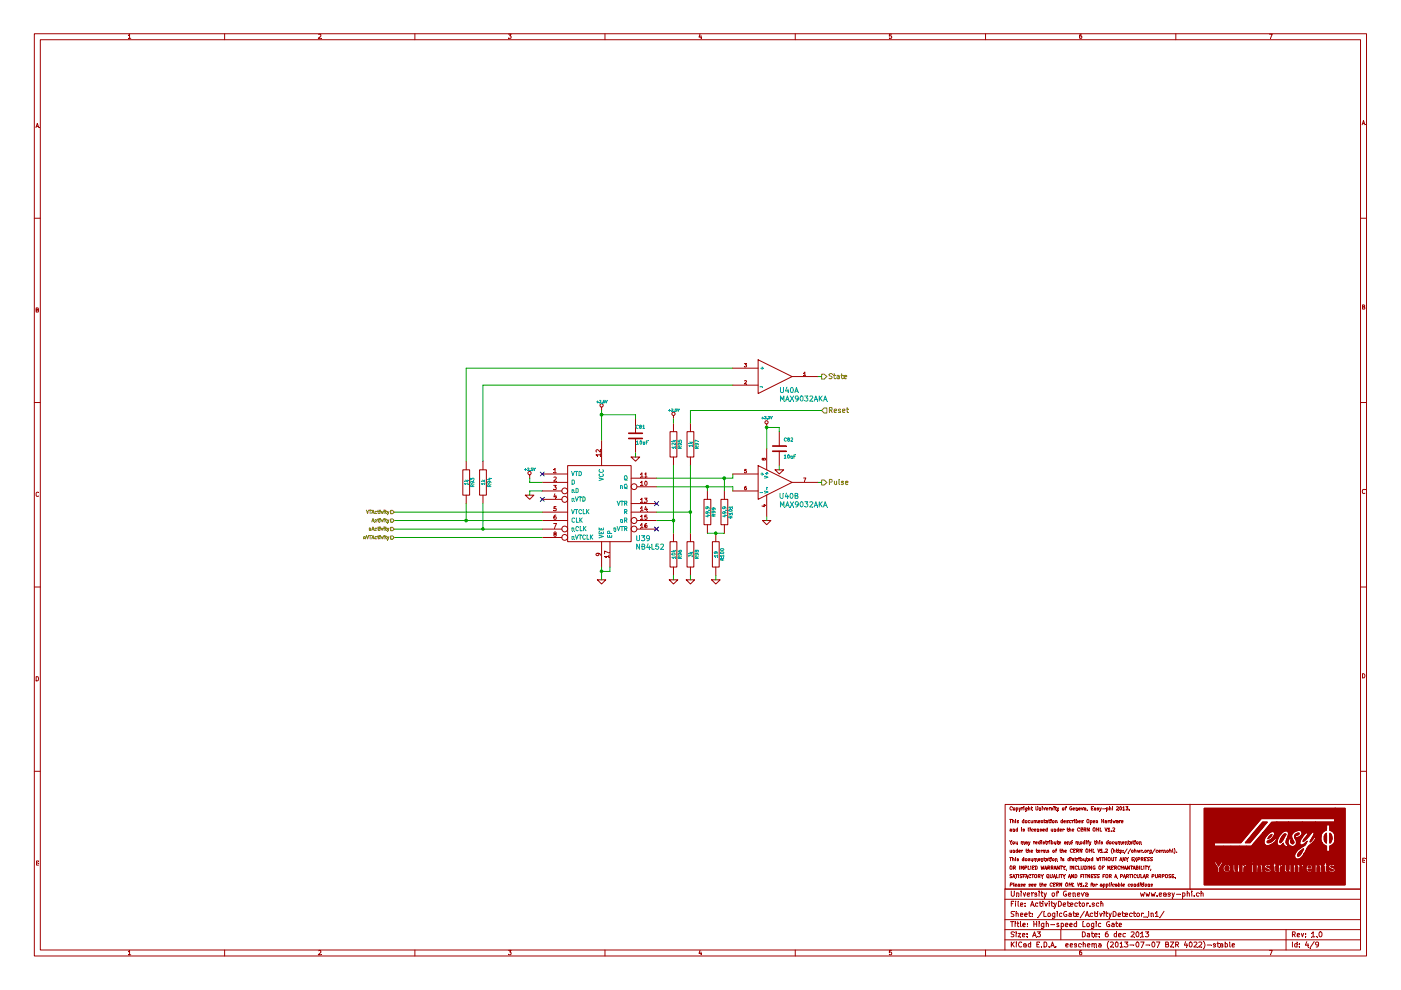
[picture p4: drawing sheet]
EESchema Schematic File Version 2
LIBS:power
LIBS:device
LIBS:transistors
LIBS:conn
LIBS:linear
LIBS:regul
LIBS:74xx
LIBS:cmos4000
LIBS:adc-dac
LIBS:memory
LIBS:xilinx
LIBS:special
LIBS:microcontrollers
LIBS:dsp
LIBS:microchip
LIBS:analog_switches
LIBS:motorola
LIBS:texas
LIBS:intel
LIBS:audio
LIBS:interface
LIBS:digital-audio
LIBS:philips
LIBS:display
LIBS:cypress
LIBS:siliconi
LIBS:opto
LIBS:atmel
LIBS:contrib
LIBS:valves
LIBS:kicad_homemade_lib
LIBS:top_level_easyphi-cache
EELAYER 27 0
EELAYER END
$Descr A3 16535 11693
encoding utf-8
Sheet 9 9
Title "High-speed Logic Gate"
Date "6 dec 2013"
Rev "1.0"
Comp "University of Geneva             www.easy-phi.ch"
Comment1 ""
Comment2 ""
Comment3 ""
Comment4 ""
$EndDescr
$Comp
L NB4L52 U41
U 1 1
P 7050 5950
AR Path="/528E2652/52948C46/528E5009" Ref="U41"  Part="1" 
AR Path="/528E2652/528E4F31/528E5009" Ref="U39"  Part="1" 
AR Path="/528E2652/5294CA85/528E5009" Ref="U43"  Part="1" 
AR Path="/528E2652/5294CFCD/528E5009" Ref="U45"  Part="1" 
AR Path="/528E2652/5294D053/528E5009" Ref="U47"  Part="1" 
AR Path="/528E2652/52951F88/528E5009" Ref="U49"  Part="1" 
F 0 "U49" H 7500 5500 60  0000 L BNN
F 1 "NB4L52" H 7500 5400 60  0000 L BNN
F 2 "~" H 6150 6350 60  0000 C CNN
F 3 "~" H 6150 6350 60  0000 C CNN
	1    7050 5950
	1    0    0    -1  
$EndComp
$Comp
L GND #PWR0199
U 1 1
P 7100 6850
AR Path="/528E2652/52948C46/528E500F" Ref="#PWR0199"  Part="1" 
AR Path="/528E2652/528E4F31/528E500F" Ref="#PWR0187"  Part="1" 
AR Path="/528E2652/5294CA85/528E500F" Ref="#PWR0211"  Part="1" 
AR Path="/528E2652/5294CFCD/528E500F" Ref="#PWR0223"  Part="1" 
AR Path="/528E2652/5294D053/528E500F" Ref="#PWR0235"  Part="1" 
AR Path="/528E2652/52951F88/528E500F" Ref="#PWR0247"  Part="1" 
F 0 "#PWR0247" H 7100 6850 30  0001 C CNN
F 1 "GND" H 7100 6780 30  0001 C CNN
F 2 "" H 7100 6850 60  0000 C CNN
F 3 "" H 7100 6850 60  0000 C CNN
	1    7100 6850
	1    0    0    -1  
$EndComp
$Comp
L C C83
U 1 1
P 7500 5150
AR Path="/528E2652/52948C46/528E5015" Ref="C83"  Part="1" 
AR Path="/528E2652/528E4F31/528E5015" Ref="C81"  Part="1" 
AR Path="/528E2652/5294CA85/528E5015" Ref="C85"  Part="1" 
AR Path="/528E2652/5294CFCD/528E5015" Ref="C87"  Part="1" 
AR Path="/528E2652/5294D053/528E5015" Ref="C89"  Part="1" 
AR Path="/528E2652/52951F88/528E5015" Ref="C91"  Part="1" 
F 0 "C91" H 7500 5250 40  0000 L CNN
F 1 "10nF" H 7506 5065 40  0000 L CNN
F 2 "~" H 7538 5000 30  0000 C CNN
F 3 "~" H 7500 5150 60  0000 C CNN
	1    7500 5150
	1    0    0    -1  
$EndComp
$Comp
L +2.5V #PWR0200
U 1 1
P 7100 4850
AR Path="/528E2652/52948C46/528E501B" Ref="#PWR0200"  Part="1" 
AR Path="/528E2652/528E4F31/528E501B" Ref="#PWR0188"  Part="1" 
AR Path="/528E2652/5294CA85/528E501B" Ref="#PWR0212"  Part="1" 
AR Path="/528E2652/5294CFCD/528E501B" Ref="#PWR0224"  Part="1" 
AR Path="/528E2652/5294D053/528E501B" Ref="#PWR0236"  Part="1" 
AR Path="/528E2652/52951F88/528E501B" Ref="#PWR0248"  Part="1" 
F 0 "#PWR0248" H 7100 4800 20  0001 C CNN
F 1 "+2.5V" H 7100 4950 30  0000 C CNN
F 2 "" H 7100 4850 60  0000 C CNN
F 3 "" H 7100 4850 60  0000 C CNN
	1    7100 4850
	1    0    0    -1  
$EndComp
$Comp
L GND #PWR0201
U 1 1
P 7500 5400
AR Path="/528E2652/52948C46/528E5021" Ref="#PWR0201"  Part="1" 
AR Path="/528E2652/528E4F31/528E5021" Ref="#PWR0189"  Part="1" 
AR Path="/528E2652/5294CA85/528E5021" Ref="#PWR0213"  Part="1" 
AR Path="/528E2652/5294CFCD/528E5021" Ref="#PWR0225"  Part="1" 
AR Path="/528E2652/5294D053/528E5021" Ref="#PWR0237"  Part="1" 
AR Path="/528E2652/52951F88/528E5021" Ref="#PWR0249"  Part="1" 
F 0 "#PWR0249" H 7500 5400 30  0001 C CNN
F 1 "GND" H 7500 5330 30  0001 C CNN
F 2 "" H 7500 5400 60  0000 C CNN
F 3 "" H 7500 5400 60  0000 C CNN
	1    7500 5400
	1    0    0    -1  
$EndComp
NoConn ~ 6400 5900
NoConn ~ 6400 5600
$Comp
L +2.5V #PWR0202
U 1 1
P 6250 5650
AR Path="/528E2652/52948C46/528E503B" Ref="#PWR0202"  Part="1" 
AR Path="/528E2652/528E4F31/528E503B" Ref="#PWR0190"  Part="1" 
AR Path="/528E2652/5294CA85/528E503B" Ref="#PWR0214"  Part="1" 
AR Path="/528E2652/5294CFCD/528E503B" Ref="#PWR0226"  Part="1" 
AR Path="/528E2652/5294D053/528E503B" Ref="#PWR0238"  Part="1" 
AR Path="/528E2652/52951F88/528E503B" Ref="#PWR0250"  Part="1" 
F 0 "#PWR0250" H 6250 5600 20  0001 C CNN
F 1 "+2.5V" H 6250 5750 30  0000 C CNN
F 2 "" H 6250 5650 60  0000 C CNN
F 3 "" H 6250 5650 60  0000 C CNN
	1    6250 5650
	1    0    0    -1  
$EndComp
$Comp
L GND #PWR0203
U 1 1
P 6250 5850
AR Path="/528E2652/52948C46/528E5041" Ref="#PWR0203"  Part="1" 
AR Path="/528E2652/528E4F31/528E5041" Ref="#PWR0191"  Part="1" 
AR Path="/528E2652/5294CA85/528E5041" Ref="#PWR0215"  Part="1" 
AR Path="/528E2652/5294CFCD/528E5041" Ref="#PWR0227"  Part="1" 
AR Path="/528E2652/5294D053/528E5041" Ref="#PWR0239"  Part="1" 
AR Path="/528E2652/52951F88/528E5041" Ref="#PWR0251"  Part="1" 
F 0 "#PWR0251" H 6250 5850 30  0001 C CNN
F 1 "GND" H 6250 5780 30  0001 C CNN
F 2 "" H 6250 5850 60  0000 C CNN
F 3 "" H 6250 5850 60  0000 C CNN
	1    6250 5850
	1    0    0    -1  
$EndComp
$Comp
L R R108
U 1 1
P 8350 6050
AR Path="/528E2652/52948C46/528E5048" Ref="R108"  Part="1" 
AR Path="/528E2652/528E4F31/528E5048" Ref="R99"  Part="1" 
AR Path="/528E2652/5294CA85/528E5048" Ref="R117"  Part="1" 
AR Path="/528E2652/5294CFCD/528E5048" Ref="R126"  Part="1" 
AR Path="/528E2652/5294D053/528E5048" Ref="R135"  Part="1" 
AR Path="/528E2652/52951F88/528E5048" Ref="R144"  Part="1" 
F 0 "R144" V 8430 6050 40  0000 C CNN
F 1 "49.9" V 8357 6051 40  0000 C CNN
F 2 "~" V 8280 6050 30  0000 C CNN
F 3 "~" H 8350 6050 30  0000 C CNN
	1    8350 6050
	1    0    0    -1  
$EndComp
$Comp
L R R110
U 1 1
P 8550 6050
AR Path="/528E2652/52948C46/528E504E" Ref="R110"  Part="1" 
AR Path="/528E2652/528E4F31/528E504E" Ref="R101"  Part="1" 
AR Path="/528E2652/5294CA85/528E504E" Ref="R119"  Part="1" 
AR Path="/528E2652/5294CFCD/528E504E" Ref="R128"  Part="1" 
AR Path="/528E2652/5294D053/528E504E" Ref="R137"  Part="1" 
AR Path="/528E2652/52951F88/528E504E" Ref="R146"  Part="1" 
F 0 "R146" V 8630 6050 40  0000 C CNN
F 1 "49.9" V 8557 6051 40  0000 C CNN
F 2 "~" V 8480 6050 30  0000 C CNN
F 3 "~" H 8550 6050 30  0000 C CNN
	1    8550 6050
	1    0    0    -1  
$EndComp
$Comp
L R R109
U 1 1
P 8450 6550
AR Path="/528E2652/52948C46/528E5054" Ref="R109"  Part="1" 
AR Path="/528E2652/528E4F31/528E5054" Ref="R100"  Part="1" 
AR Path="/528E2652/5294CA85/528E5054" Ref="R118"  Part="1" 
AR Path="/528E2652/5294CFCD/528E5054" Ref="R127"  Part="1" 
AR Path="/528E2652/5294D053/528E5054" Ref="R136"  Part="1" 
AR Path="/528E2652/52951F88/528E5054" Ref="R145"  Part="1" 
F 0 "R145" V 8530 6550 40  0000 C CNN
F 1 "19" V 8457 6551 40  0000 C CNN
F 2 "~" V 8380 6550 30  0000 C CNN
F 3 "~" H 8450 6550 30  0000 C CNN
	1    8450 6550
	1    0    0    -1  
$EndComp
$Comp
L GND #PWR0204
U 1 1
P 8450 6850
AR Path="/528E2652/52948C46/528E505A" Ref="#PWR0204"  Part="1" 
AR Path="/528E2652/528E4F31/528E505A" Ref="#PWR0192"  Part="1" 
AR Path="/528E2652/5294CA85/528E505A" Ref="#PWR0216"  Part="1" 
AR Path="/528E2652/5294CFCD/528E505A" Ref="#PWR0228"  Part="1" 
AR Path="/528E2652/5294D053/528E505A" Ref="#PWR0240"  Part="1" 
AR Path="/528E2652/52951F88/528E505A" Ref="#PWR0252"  Part="1" 
F 0 "#PWR0252" H 8450 6850 30  0001 C CNN
F 1 "GND" H 8450 6780 30  0001 C CNN
F 2 "" H 8450 6850 60  0000 C CNN
F 3 "" H 8450 6850 60  0000 C CNN
	1    8450 6850
	1    0    0    -1  
$EndComp
NoConn ~ 7750 5950
NoConn ~ 7750 6250
$Comp
L R R107
U 1 1
P 8150 6550
AR Path="/528E2652/52948C46/528E5062" Ref="R107"  Part="1" 
AR Path="/528E2652/528E4F31/528E5062" Ref="R98"  Part="1" 
AR Path="/528E2652/5294CA85/528E5062" Ref="R116"  Part="1" 
AR Path="/528E2652/5294CFCD/528E5062" Ref="R125"  Part="1" 
AR Path="/528E2652/5294D053/528E5062" Ref="R134"  Part="1" 
AR Path="/528E2652/52951F88/528E5062" Ref="R143"  Part="1" 
F 0 "R143" V 8230 6550 40  0000 C CNN
F 1 "3k" V 8157 6551 40  0000 C CNN
F 2 "~" V 8080 6550 30  0000 C CNN
F 3 "~" H 8150 6550 30  0000 C CNN
	1    8150 6550
	1    0    0    -1  
$EndComp
$Comp
L R R105
U 1 1
P 7950 6550
AR Path="/528E2652/52948C46/528E5068" Ref="R105"  Part="1" 
AR Path="/528E2652/528E4F31/528E5068" Ref="R96"  Part="1" 
AR Path="/528E2652/5294CA85/528E5068" Ref="R114"  Part="1" 
AR Path="/528E2652/5294CFCD/528E5068" Ref="R123"  Part="1" 
AR Path="/528E2652/5294D053/528E5068" Ref="R132"  Part="1" 
AR Path="/528E2652/52951F88/528E5068" Ref="R141"  Part="1" 
F 0 "R141" V 8030 6550 40  0000 C CNN
F 1 "10k" V 7957 6551 40  0000 C CNN
F 2 "~" V 7880 6550 30  0000 C CNN
F 3 "~" H 7950 6550 30  0000 C CNN
	1    7950 6550
	1    0    0    -1  
$EndComp
$Comp
L R R104
U 1 1
P 7950 5250
AR Path="/528E2652/52948C46/528E506E" Ref="R104"  Part="1" 
AR Path="/528E2652/528E4F31/528E506E" Ref="R95"  Part="1" 
AR Path="/528E2652/5294CA85/528E506E" Ref="R113"  Part="1" 
AR Path="/528E2652/5294CFCD/528E506E" Ref="R122"  Part="1" 
AR Path="/528E2652/5294D053/528E506E" Ref="R131"  Part="1" 
AR Path="/528E2652/52951F88/528E506E" Ref="R140"  Part="1" 
F 0 "R140" V 8030 5250 40  0000 C CNN
F 1 "12k" V 7957 5251 40  0000 C CNN
F 2 "~" V 7880 5250 30  0000 C CNN
F 3 "~" H 7950 5250 30  0000 C CNN
	1    7950 5250
	1    0    0    -1  
$EndComp
$Comp
L R R106
U 1 1
P 8150 5250
AR Path="/528E2652/52948C46/528E5074" Ref="R106"  Part="1" 
AR Path="/528E2652/528E4F31/528E5074" Ref="R97"  Part="1" 
AR Path="/528E2652/5294CA85/528E5074" Ref="R115"  Part="1" 
AR Path="/528E2652/5294CFCD/528E5074" Ref="R124"  Part="1" 
AR Path="/528E2652/5294D053/528E5074" Ref="R133"  Part="1" 
AR Path="/528E2652/52951F88/528E5074" Ref="R142"  Part="1" 
F 0 "R142" V 8230 5250 40  0000 C CNN
F 1 "1k" V 8157 5251 40  0000 C CNN
F 2 "~" V 8080 5250 30  0000 C CNN
F 3 "~" H 8150 5250 30  0000 C CNN
	1    8150 5250
	1    0    0    -1  
$EndComp
$Comp
L GND #PWR0205
U 1 1
P 8150 6850
AR Path="/528E2652/52948C46/528E507A" Ref="#PWR0205"  Part="1" 
AR Path="/528E2652/528E4F31/528E507A" Ref="#PWR0193"  Part="1" 
AR Path="/528E2652/5294CA85/528E507A" Ref="#PWR0217"  Part="1" 
AR Path="/528E2652/5294CFCD/528E507A" Ref="#PWR0229"  Part="1" 
AR Path="/528E2652/5294D053/528E507A" Ref="#PWR0241"  Part="1" 
AR Path="/528E2652/52951F88/528E507A" Ref="#PWR0253"  Part="1" 
F 0 "#PWR0253" H 8150 6850 30  0001 C CNN
F 1 "GND" H 8150 6780 30  0001 C CNN
F 2 "" H 8150 6850 60  0000 C CNN
F 3 "" H 8150 6850 60  0000 C CNN
	1    8150 6850
	1    0    0    -1  
$EndComp
$Comp
L GND #PWR0206
U 1 1
P 7950 6850
AR Path="/528E2652/52948C46/528E5080" Ref="#PWR0206"  Part="1" 
AR Path="/528E2652/528E4F31/528E5080" Ref="#PWR0194"  Part="1" 
AR Path="/528E2652/5294CA85/528E5080" Ref="#PWR0218"  Part="1" 
AR Path="/528E2652/5294CFCD/528E5080" Ref="#PWR0230"  Part="1" 
AR Path="/528E2652/5294D053/528E5080" Ref="#PWR0242"  Part="1" 
AR Path="/528E2652/52951F88/528E5080" Ref="#PWR0254"  Part="1" 
F 0 "#PWR0254" H 7950 6850 30  0001 C CNN
F 1 "GND" H 7950 6780 30  0001 C CNN
F 2 "" H 7950 6850 60  0000 C CNN
F 3 "" H 7950 6850 60  0000 C CNN
	1    7950 6850
	1    0    0    -1  
$EndComp
$Comp
L +2.5V #PWR0207
U 1 1
P 7950 4950
AR Path="/528E2652/52948C46/528E5086" Ref="#PWR0207"  Part="1" 
AR Path="/528E2652/528E4F31/528E5086" Ref="#PWR0195"  Part="1" 
AR Path="/528E2652/5294CA85/528E5086" Ref="#PWR0219"  Part="1" 
AR Path="/528E2652/5294CFCD/528E5086" Ref="#PWR0231"  Part="1" 
AR Path="/528E2652/5294D053/528E5086" Ref="#PWR0243"  Part="1" 
AR Path="/528E2652/52951F88/528E5086" Ref="#PWR0255"  Part="1" 
F 0 "#PWR0255" H 7950 4900 20  0001 C CNN
F 1 "+2.5V" H 7950 5050 30  0000 C CNN
F 2 "" H 7950 4950 60  0000 C CNN
F 3 "" H 7950 4950 60  0000 C CNN
	1    7950 4950
	1    0    0    -1  
$EndComp
Text HLabel 9700 4850 2    60   Input ~ 0
Reset
$Comp
L R R102
U 1 1
P 5500 5700
AR Path="/528E2652/52948C46/528E508D" Ref="R102"  Part="1" 
AR Path="/528E2652/528E4F31/528E508D" Ref="R93"  Part="1" 
AR Path="/528E2652/5294CA85/528E508D" Ref="R111"  Part="1" 
AR Path="/528E2652/5294CFCD/528E508D" Ref="R120"  Part="1" 
AR Path="/528E2652/5294D053/528E508D" Ref="R129"  Part="1" 
AR Path="/528E2652/52951F88/528E508D" Ref="R138"  Part="1" 
F 0 "R138" V 5580 5700 40  0000 C CNN
F 1 "1k" V 5507 5701 40  0000 C CNN
F 2 "~" V 5430 5700 30  0000 C CNN
F 3 "~" H 5500 5700 30  0000 C CNN
	1    5500 5700
	1    0    0    -1  
$EndComp
$Comp
L R R103
U 1 1
P 5700 5700
AR Path="/528E2652/52948C46/528E5093" Ref="R103"  Part="1" 
AR Path="/528E2652/528E4F31/528E5093" Ref="R94"  Part="1" 
AR Path="/528E2652/5294CA85/528E5093" Ref="R112"  Part="1" 
AR Path="/528E2652/5294CFCD/528E5093" Ref="R121"  Part="1" 
AR Path="/528E2652/5294D053/528E5093" Ref="R130"  Part="1" 
AR Path="/528E2652/52951F88/528E5093" Ref="R139"  Part="1" 
F 0 "R139" V 5780 5700 40  0000 C CNN
F 1 "1k" V 5707 5701 40  0000 C CNN
F 2 "~" V 5630 5700 30  0000 C CNN
F 3 "~" H 5700 5700 30  0000 C CNN
	1    5700 5700
	1    0    0    -1  
$EndComp
$Comp
L GND #PWR0208
U 1 1
P 9050 6150
AR Path="/528E2652/52948C46/528E5099" Ref="#PWR0208"  Part="1" 
AR Path="/528E2652/528E4F31/528E5099" Ref="#PWR0196"  Part="1" 
AR Path="/528E2652/5294CA85/528E5099" Ref="#PWR0220"  Part="1" 
AR Path="/528E2652/5294CFCD/528E5099" Ref="#PWR0232"  Part="1" 
AR Path="/528E2652/5294D053/528E5099" Ref="#PWR0244"  Part="1" 
AR Path="/528E2652/52951F88/528E5099" Ref="#PWR0256"  Part="1" 
F 0 "#PWR0256" H 9050 6150 30  0001 C CNN
F 1 "GND" H 9050 6080 30  0001 C CNN
F 2 "" H 9050 6150 60  0000 C CNN
F 3 "" H 9050 6150 60  0000 C CNN
	1    9050 6150
	1    0    0    -1  
$EndComp
$Comp
L +3.3V #PWR0209
U 1 1
P 9050 5050
AR Path="/528E2652/52948C46/528E509F" Ref="#PWR0209"  Part="1" 
AR Path="/528E2652/528E4F31/528E509F" Ref="#PWR0197"  Part="1" 
AR Path="/528E2652/5294CA85/528E509F" Ref="#PWR0221"  Part="1" 
AR Path="/528E2652/5294CFCD/528E509F" Ref="#PWR0233"  Part="1" 
AR Path="/528E2652/5294D053/528E509F" Ref="#PWR0245"  Part="1" 
AR Path="/528E2652/52951F88/528E509F" Ref="#PWR0257"  Part="1" 
F 0 "#PWR0257" H 9050 5010 30  0001 C CNN
F 1 "+3.3V" H 9050 5160 30  0000 C CNN
F 2 "" H 9050 5050 60  0000 C CNN
F 3 "" H 9050 5050 60  0000 C CNN
	1    9050 5050
	1    0    0    -1  
$EndComp
$Comp
L C C84
U 1 1
P 9200 5300
AR Path="/528E2652/52948C46/528E50A5" Ref="C84"  Part="1" 
AR Path="/528E2652/528E4F31/528E50A5" Ref="C82"  Part="1" 
AR Path="/528E2652/5294CA85/528E50A5" Ref="C86"  Part="1" 
AR Path="/528E2652/5294CFCD/528E50A5" Ref="C88"  Part="1" 
AR Path="/528E2652/5294D053/528E50A5" Ref="C90"  Part="1" 
AR Path="/528E2652/52951F88/528E50A5" Ref="C92"  Part="1" 
F 0 "C92" H 9250 5400 40  0000 L CNN
F 1 "10nF" H 9250 5200 40  0000 L CNN
F 2 "~" H 9238 5150 30  0000 C CNN
F 3 "~" H 9200 5300 60  0000 C CNN
	1    9200 5300
	1    0    0    -1  
$EndComp
$Comp
L GND #PWR0210
U 1 1
P 9200 5550
AR Path="/528E2652/52948C46/528E50AB" Ref="#PWR0210"  Part="1" 
AR Path="/528E2652/528E4F31/528E50AB" Ref="#PWR0198"  Part="1" 
AR Path="/528E2652/5294CA85/528E50AB" Ref="#PWR0222"  Part="1" 
AR Path="/528E2652/5294CFCD/528E50AB" Ref="#PWR0234"  Part="1" 
AR Path="/528E2652/5294D053/528E50AB" Ref="#PWR0246"  Part="1" 
AR Path="/528E2652/52951F88/528E50AB" Ref="#PWR0258"  Part="1" 
F 0 "#PWR0258" H 9200 5550 30  0001 C CNN
F 1 "GND" H 9200 5480 30  0001 C CNN
F 2 "" H 9200 5550 60  0000 C CNN
F 3 "" H 9200 5550 60  0000 C CNN
	1    9200 5550
	1    0    0    -1  
$EndComp
Text HLabel 9700 4450 2    60   Output ~ 0
State
Text HLabel 9700 5700 2    60   Output ~ 0
Pulse
Wire Wire Line
	7500 4900 7100 4900
Wire Wire Line
	7100 4850 7100 5200
Connection ~ 7100 4900
Wire Wire Line
	6400 5700 6250 5700
Wire Wire Line
	6400 5800 6250 5800
Wire Wire Line
	6250 5800 6250 5850
Wire Wire Line
	7750 5650 8650 5650
Wire Wire Line
	8550 5650 8550 5800
Wire Wire Line
	8350 5800 8350 5750
Wire Wire Line
	7750 5750 8650 5750
Wire Wire Line
	7950 5500 7950 6300
Wire Wire Line
	7950 5000 7950 4950
Wire Wire Line
	8150 5500 8150 6300
Wire Wire Line
	7750 6150 7950 6150
Connection ~ 7950 6150
Wire Wire Line
	7750 6050 8150 6050
Connection ~ 8150 6050
Wire Wire Line
	8150 4850 9700 4850
Wire Wire Line
	8350 6300 8550 6300
Connection ~ 8450 6300
Wire Wire Line
	5500 5450 5500 4350
Wire Wire Line
	5500 4350 8650 4350
Connection ~ 8350 5750
Connection ~ 8550 5650
Wire Wire Line
	8650 5650 8650 5600
Wire Wire Line
	8650 5750 8650 5800
Wire Wire Line
	9650 5700 9700 5700
Wire Wire Line
	9650 4450 9700 4450
Wire Wire Line
	5500 6150 5500 5950
Connection ~ 5500 6150
Wire Wire Line
	5700 6250 5700 5950
Connection ~ 5700 6250
Wire Wire Line
	5700 5450 5700 4550
Wire Wire Line
	5700 4550 8650 4550
Wire Wire Line
	7500 4950 7500 4900
Wire Wire Line
	9200 5100 9200 5050
Wire Wire Line
	9050 5300 9050 5050
Wire Wire Line
	9050 6150 9050 6100
Wire Wire Line
	8450 6850 8450 6800
Wire Wire Line
	8150 6800 8150 6850
Wire Wire Line
	7950 6800 7950 6850
Wire Wire Line
	6250 5700 6250 5650
Wire Wire Line
	7100 6700 7100 6850
Wire Wire Line
	7100 6750 7200 6750
Wire Wire Line
	7200 6750 7200 6700
Connection ~ 7100 6750
Wire Wire Line
	7500 5400 7500 5350
$Comp
L MAX9032AKA U42
U 1 1
P 9150 4450
AR Path="/528E2652/52948C46/528E50E8" Ref="U42"  Part="1" 
AR Path="/528E2652/528E4F31/528E50E8" Ref="U40"  Part="1" 
AR Path="/528E2652/5294CA85/528E50E8" Ref="U44"  Part="1" 
AR Path="/528E2652/5294CFCD/528E50E8" Ref="U46"  Part="1" 
AR Path="/528E2652/5294D053/528E50E8" Ref="U48"  Part="1" 
AR Path="/528E2652/52951F88/528E50E8" Ref="U50"  Part="1" 
F 0 "U50" H 9225 4250 60  0000 L BNN
F 1 "MAX9032AKA" H 9200 4150 60  0000 L BNN
F 2 "~" H 9150 4450 60  0000 C CNN
F 3 "~" H 9150 4450 60  0000 C CNN
	1    9150 4450
	1    0    0    -1  
$EndComp
$Comp
L MAX9032AKA U42
U 2 1
P 9150 5700
AR Path="/528E2652/52948C46/528E50EE" Ref="U42"  Part="2" 
AR Path="/528E2652/528E4F31/528E50EE" Ref="U40"  Part="2" 
AR Path="/528E2652/5294CA85/528E50EE" Ref="U44"  Part="2" 
AR Path="/528E2652/5294CFCD/528E50EE" Ref="U46"  Part="2" 
AR Path="/528E2652/5294D053/528E50EE" Ref="U48"  Part="2" 
AR Path="/528E2652/52951F88/528E50EE" Ref="U50"  Part="2" 
F 0 "U50" H 9225 5500 60  0000 L BNN
F 1 "MAX9032AKA" H 9200 5400 60  0000 L BNN
F 2 "~" H 9150 5700 60  0000 C CNN
F 3 "~" H 9150 5700 60  0000 C CNN
	2    9150 5700
	1    0    0    -1  
$EndComp
Wire Wire Line
	8150 5000 8150 4850
Wire Wire Line
	9050 5050 9200 5050
Wire Wire Line
	9200 5500 9200 5550
Connection ~ 9050 5050
Wire Wire Line
	6400 6150 4650 6150
Wire Wire Line
	6400 6250 4650 6250
Text HLabel 4650 6150 0    40   Input ~ 0
Activity
Text HLabel 4650 6250 0    40   Input ~ 0
nActivity
$Comp
L LICENCE_CERN B7
U 1 1
P 11850 10500
AR Path="/528E2652/52948C46/528E5180" Ref="B7"  Part="1" 
AR Path="/528E2652/528E4F31/528E5180" Ref="B5"  Part="1" 
AR Path="/528E2652/5294CA85/528E5180" Ref="B9"  Part="1" 
AR Path="/528E2652/5294CFCD/528E5180" Ref="B11"  Part="1" 
AR Path="/528E2652/5294D053/528E5180" Ref="B13"  Part="1" 
AR Path="/528E2652/52951F88/528E5180" Ref="B15"  Part="1" 
F 0 "B15" H 11916 11547 60  0001 C CNN
F 1 "LICENCE_CERN" H 13566 11547 60  0001 C CNN
F 2 "~" H 12316 10647 60  0000 C CNN
F 3 "~" H 12316 10647 60  0000 C CNN
	1    11850 10500
	1    0    0    -1  
$EndComp
$Comp
L LOGO B8
U 1 1
P 15050 10000
AR Path="/528E2652/52948C46/528E518F" Ref="B8"  Part="1" 
AR Path="/528E2652/528E4F31/528E518F" Ref="B6"  Part="1" 
AR Path="/528E2652/5294CA85/528E518F" Ref="B10"  Part="1" 
AR Path="/528E2652/5294CFCD/528E518F" Ref="B12"  Part="1" 
AR Path="/528E2652/5294D053/528E518F" Ref="B14"  Part="1" 
AR Path="/528E2652/52951F88/528E518F" Ref="B16"  Part="1" 
F 0 "B16" H 15050 9500 60  0001 C CNN
F 1 "LOGO" H 15050 10500 60  0001 C CNN
F 2 "~" H 15050 10000 60  0000 C CNN
F 3 "~" H 15050 10000 60  0000 C CNN
	1    15050 10000
	1    0    0    -1  
$EndComp
Wire Wire Line
	6400 6050 4650 6050
Wire Wire Line
	6400 6350 4650 6350
Text HLabel 4650 6050 0    40   Input ~ 0
VTActivity
Text HLabel 4650 6350 0    40   Input ~ 0
nVTActivity
$EndSCHEMATC
